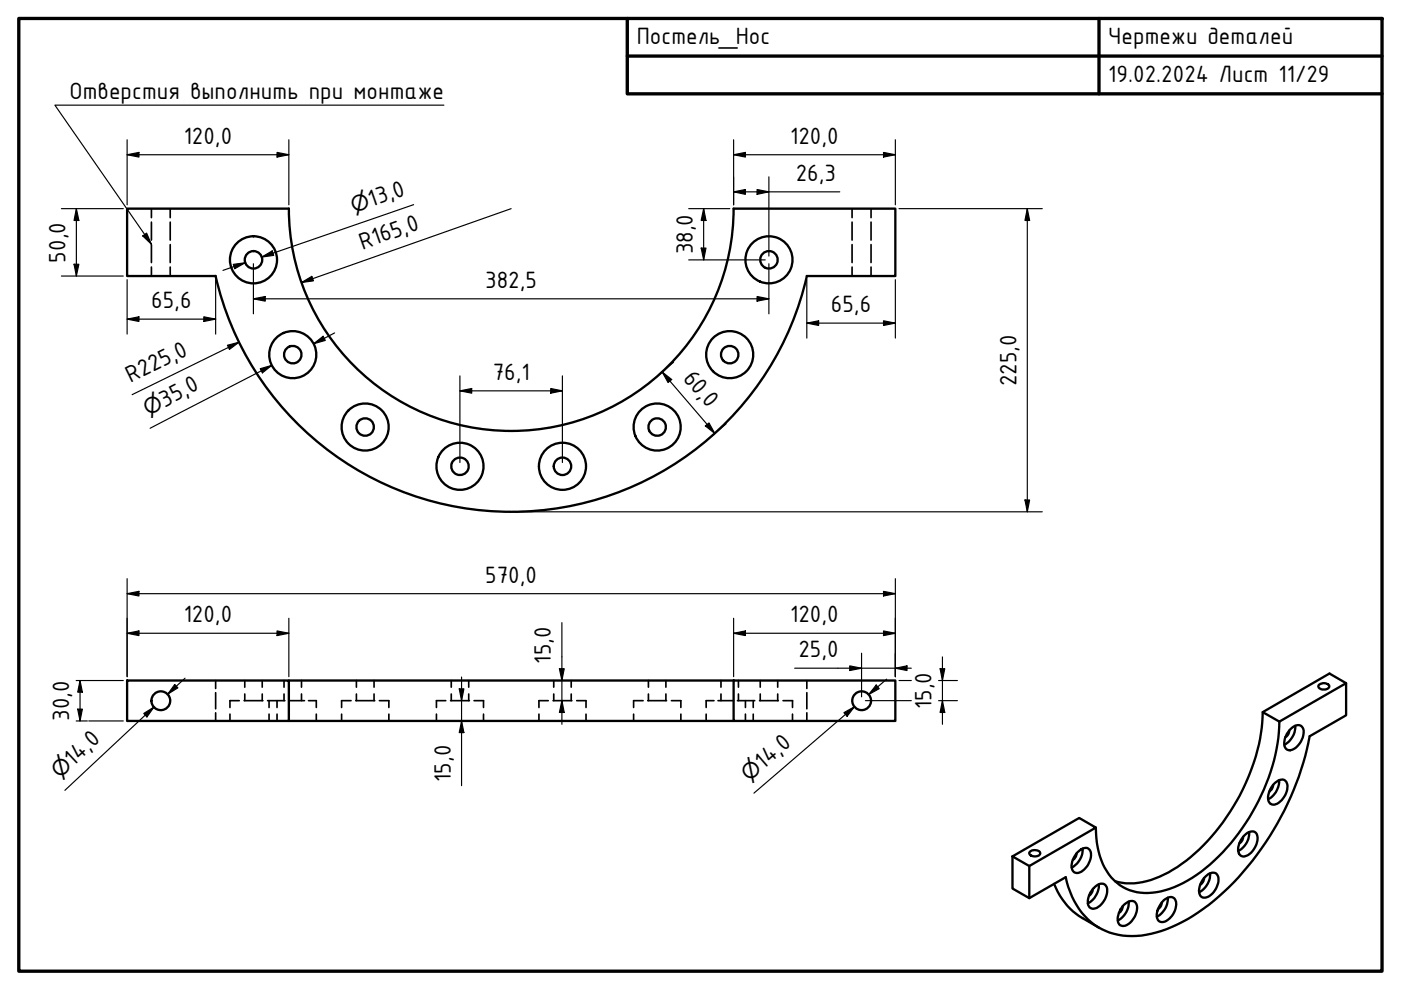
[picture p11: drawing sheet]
<svg xmlns="http://www.w3.org/2000/svg" width="297mm" height="210mm" viewBox="0 0 297 210" stroke-linecap="round" stroke-linejoin="round" font-family="sans-serif">
<!-- layer: Hidden (ISO) -->
<g fill="none" stroke="#000" stroke-width=".35">
<path d="M32.1 44.2v1.9M32.1 47.1v3.8M32.1 51.9v3.8M32.1 56.6v1.9M36.1 44.2v1.9M36.1 47.1v3.8M36.1 51.9v3.8M36.1 56.6v1.9M180.7 44.2v1.9M180.7 47.1v3.8M180.7 51.9v3.8M180.7 56.6v1.9"/>
<path d="M184.7 44.2v1.9M184.7 47.1v3.8M184.7 51.9v3.8M184.7 56.6v1.9M45.7 144.3v1.7M45.7 146.9v3.4M45.7 151.1v1.8M48.8 151.4v1.5M50.7 148.6h-1.9v1.4M51.8 148.6h3.9M51.9 144.3v1.4M51.9 147.1v1.5"/>
<path d="M55.6 144.3v1.4M55.6 147.1v1.5M56.7 148.6h3.7M57 148.6v1.4M57 151.4v1.5M58.7 148.6v1.4M58.7 151.4v1.5M60.2 144.3v1.4M60.2 147.1v1.5M61.2 148.6h3.4M63.9 144.3v1.4M63.9 147.1v1.5"/>
<path d="M65.4 148.6h1.7v1.4M67.1 151.4v1.5M72.4 151.4v1.5M74.4 148.6h-2v1.4M75.4 148.6h4M75.6 144.3v1.4M75.6 147.1v1.5M79.3 144.3v1.4M79.3 147.1v1.5M80.4 148.6h2v1.4M82.4 151.4v1.5M92.5 151.4v1.5"/>
<path d="M94.5 148.6h-2v1.4M95.5 148.6h4M95.7 144.3v1.4M95.7 147.1v1.5M99.4 144.3v1.4M99.4 147.1v1.5M100.5 148.6h2v1.4M102.5 151.4v1.5M114.3 151.4v1.5M116.2 148.6h-1.9v1.4M117.3 148.6h3.9M117.4 144.3v1.4"/>
<path d="M117.4 147.1v1.5M121.1 144.3v1.4M121.1 147.1v1.5M122.3 148.6h1.9v1.4M124.2 151.4v1.5M134.3 151.4v1.5M136.3 148.6h-2v1.4M137.3 148.6h4M137.5 144.3v1.4M137.5 147.1v1.5M141.2 144.3v1.4M141.2 147.1v1.5"/>
<path d="M142.3 148.6h2.1v1.4M144.4 151.4v1.5M149.7 151.4v1.5M151.4 148.6h-1.7v1.4M152.2 148.6h3.3M152.9 144.3v1.4M152.9 147.1v1.5M156.4 148.6h3.6M156.6 144.3v1.4M156.6 147.1v1.5M158 148.6v1.4M158 151.4v1.5"/>
<path d="M159.7 148.6v1.4M159.7 151.4v1.5M161 148.6h4M161.2 144.3v1.4M161.2 147.1v1.5M164.9 144.3v1.4M164.9 147.1v1.5M166 148.6h2v1.4M168 151.4v1.5M171.1 144.3v1.7M171.1 146.9v3.4M171.1 151.1v1.8"/>
</g>
<!-- layer: Visible (ISO) -->
<g fill="none" stroke="#000" stroke-width=".49">
<path d="M45.7 58.5a64.3 64.3 0 0 0 62.7 50 64.3 64.3 0 0 0 62.7-50M61.2 44.2h-34.2v14.3h18.7M61.2 44.2a47.1 47.1 0 0 0 47.2 47.2 47.1 47.1 0 0 0 47.1-47.2M155.5 44.2h34.3v14.3h-18.7M27 144.3h34.2v8.6h-34.2zM61.2 152.9h94.3M61.2 144.3h94.3M155.5 144.3h34.3v8.6h-34.3zM267.7 151a42.5 42.5 0 0 1-9.2 24.4 31.7 31.7 0 0 1-14.5 11.2 12.6 12.6 0 0 1-7.6 .2M271.3 153l-3.6-2 14.2-8.2 3.5 2.1v6.8l-7.7 4.4a61.6 61.6 0 0 1-21.4 35.8 29.2 29.2 0 0 1-15.3 6.5 13.5 13.5 0 0 1-14.1-9.3l-.9-3.1-7.8 4.4-3.5-2v-6.8M271.3 153a43.3 43.3 0 0 1-13 28.6 25.4 25.4 0 0 1-13 7.6 10 10 0 0 1-11.8-6.8l-.9-3.8-.3-3.1M273.3 154.9l-.3 .9-.5 .5"/>
<path d="M273.6 154.6a1.74 1.74 0 0 1 2.4-.5 3.3 3.3 0 0 1-.7 3.8 1.87 1.87 0 0 1-2.7 .8 3.3 3.3 0 0 1 .7-3.8zM274.6 153.9a4.3 4.3 0 0 1-2.3 4M279.6 145.2a1.48 1.48 0 0 1 2.2 .3 1.33 1.33 0 0 1-2.3 0zM285.4 144.9l-14.1 8.1M229.6 179.9a4.4 4.4 0 0 1-2.4 4M263.6 177.4l-.2 .7-.7 .7M263.9 177.1a1.52 1.52 0 0 1 2.6-.2 4.1 4.1 0 0 1-2.8 4.7 1.59 1.59 0 0 1-1.1-2.4l.5-1.2zM264.8 176.4a4.3 4.3 0 0 1-2.3 4M269.9 166.4l-.3 1-.5 .5M270.1 166.2a1.81 1.81 0 0 1 2.5-.6 3.1 3.1 0 0 1-.6 3.7 2.03 2.03 0 0 1-2.8 1 3.5 3.5 0 0 1 .9-4.1zM271.2 165.4a4.4 4.4 0 0 1-2.3 4M214.7 181.6l14.1-8.2 3.5 2.1-14.1 8.1z"/>
<path d="M218.2 183.6v6.8M218.3 180.7a1.54 1.54 0 0 1 2.2 .1 1.11 1.11 0 0 1-1.7 .7l-.5-.4zM223.5 187.4a14.5 14.5 0 0 0 6 7.3l3.5 2M228.2 180.9l-.1 .7-.6 .7M228.4 180.8a2.21 2.21 0 0 1 2.3-.9 2.35 2.35 0 0 1 .2 3.1 3.1 3.1 0 0 1-2.8 2.1 1.67 1.67 0 0 1-.8-2.4zM231.7 188.5l-.2 .7-.6 .7M232.2 188a1.38 1.38 0 0 1 1.4-.7 1.38 1.38 0 0 1 1.1 1.2 4.2 4.2 0 0 1-2.7 4.2 1.27 1.27 0 0 1-1.4-1.8 4.4 4.4 0 0 1 1.6-2.9zM233 187.5a4.4 4.4 0 0 1-2.4 4M238 192.2l-.1 .7-.7 .7M238.3 191.8a1.68 1.68 0 0 1 2.5-.4 3.7 3.7 0 0 1-1.4 4.4 1.33 1.33 0 0 1-1.4 .5 1.33 1.33 0 0 1-1-1.2 4.4 4.4 0 0 1 1.3-3.3zM239.3 191.2a4.4 4.4 0 0 1-2.3 4M246.3 191.3l-.1 .8-.7 .6"/>
<path d="M246.7 190.9a1.57 1.57 0 0 1 2.4-.2 3.8 3.8 0 0 1-2.7 4.8 1.6 1.6 0 0 1-1-2.5l.6-1.1zM247.6 190.3a4.2 4.2 0 0 1-2.3 4M255.3 186.2l-.2 .7-.6 .7M255.5 185.9a1.8 1.8 0 0 1 2.5-.6 3.5 3.5 0 0 1-1.2 4.4 1.36 1.36 0 0 1-1.5 .6 1.36 1.36 0 0 1-1.1-1.1 4.2 4.2 0 0 1 1.3-3.3zM256.6 185.2a4.4 4.4 0 0 1-2.4 4"/>
<circle cx="53.7" cy="55.1" r="5"/>
<circle cx="53.7" cy="55.1" r="1.85"/>
<circle cx="163" cy="55.1" r="1.85"/>
<circle cx="163" cy="55.1" r="5"/>
<circle cx="62.1" cy="75.2" r="1.85"/>
<circle cx="62.1" cy="75.2" r="5"/>
<circle cx="154.7" cy="75.2" r="1.85"/>
<circle cx="154.7" cy="75.2" r="5"/>
<circle cx="77.4" cy="90.5" r="1.85"/>
<circle cx="77.4" cy="90.5" r="5"/>
<circle cx="97.5" cy="98.9" r="1.85"/>
<circle cx="97.5" cy="98.9" r="5"/>
<circle cx="119.3" cy="98.9" r="1.85"/>
<circle cx="119.3" cy="98.9" r="5"/>
<circle cx="139.3" cy="90.5" r="1.85"/>
<circle cx="139.3" cy="90.5" r="5"/>
<circle cx="34.1" cy="148.6" r="1.99"/>
<circle cx="182.7" cy="148.6" r="1.99"/>
</g>
<!-- layer: Border (ISO) -->
<path d="M4 3.9h289v202h-289zM133 3.9v16h160M133 11.9h160M233 3.9v16" fill="none" stroke="#000" stroke-width=".71"/>
<!-- layer: Dimension (ISO) -->
<g fill="none" stroke="#000" stroke-width=".25">
<path d="M27 32.8l2.5-.5v1zM27 32.8h34.2M27 29.6v13.8M58.7 32.3l2.5 .5-2.5 .5zM61.2 29.6v13.8M155.5 32.8l2.5-.5v1zM155.5 32.8h34.3M155.5 29.6v13.8M163 37.5v16.8M187.3 32.3l2.5 .5-2.5 .5zM189.8 29.6v13.8M13 58.5h13.1"/>
<path d="M13 44.2h13.1M15.7 56h1l-.5 2.5zM16.2 44.2l.5 2.5h-1zM16.2 44.2v14.3M27 59.3v11.5M45.7 59.3v11.5M49.5 56.1l2.5-.4-2.2 1.3zM52 55.7l-4.7 1.6M53.7 55.9v10.6M55.5 54.5l2.2-1.3 .3 1zM63.9 59.9l2.2-1.3 .4 .9zM87.7 43.4l-32.2 11.1"/>
<path d="M108.4 44.2l-44.5 15.7M146 44.2h8.7M146 55.1h16.2M148.7 52.6h1l-.5 2.5zM149.2 44.2l.5 2.5h-1zM149.2 44.2v10.9M155.5 40.7l2.5-.5v1zM155.5 40.7h22.5M160.5 40.2l2.5 .5-2.5 .5zM163 55.9v10.6M171.1 59.3v12.4M189.8 59.3v12.4"/>
<path d="M190.6 44.2h30.4M217.8 44.2l.5 2.5h-1zM217.8 44.2v64.3M27 67.7l2.5-.5v1zM27 67.7h18.7M43.2 67.2l2.5 .5-2.5 .5zM48.2 73.2l2.5-.6-2.1 1.5zM50.7 72.6l-22.7 11.1M53.7 63.4l2.5-.5v1zM53.7 63.4h109.3M55.2 78.2l2.4-.7-2 1.6zM57.6 77.5l-25.8 13.3"/>
<path d="M66.5 72.9l2-1.6 .5 .9zM70.9 70.6l-4.4 2.3M97.5 79.7v18.4M119.2 79.7v18.4M140.4 78.9l2 1.6-.8 .6zM140.4 78.9l11.2 13M142.8 76.8l-3.1 2.7M160.5 62.9l2.5 .5-2.5 .5zM171.1 68.5l2.5-.5v1zM171.1 68.5h18.7M187.3 68l2.5 .5-2.5 .5zM97.5 82.9l2.5-.5v1z"/>
<path d="M97.5 82.9h21.7M116.8 82.4l2.4 .5-2.4 .5zM149.5 90.3l.8-.6 1.3 2.2zM154 89.9l-3.2 2.6M109.2 108.5h111.8M217.3 106h1l-.5 2.5zM27 134.3l2.5-.5v1zM27 125.9l2.5-.5v1zM27 122.7v20.8M27 134.3h34.2M27 125.9h162.8M58.7 133.8l2.5 .5-2.5 .5z"/>
<path d="M61.2 131.1v12.4M119.1 132v21.6M155.5 134.3l2.5-.5v1zM155.5 131.1v12.4M155.5 134.3h34.3M182.7 138.5v9.2M187.3 133.8l2.5 .5-2.5 .5zM187.3 125.4l2.5 .5-2.5 .5zM189.8 122.7v20.8M199.8 139.3v14.3M16.2 144.3h9.9M16.2 152.9h2.3"/>
<path d="M16.5 150.4h1l-.5 2.5zM17 144.3l.5 2.5h-1zM17 144.3v8.6M18.8 152.9h7.3M30.5 151.3l2.1-1.4-1.4 2.1zM32.6 149.9l-18.8 17.7M37 145.1l.7 .7-2.1 1.4zM39.2 143.8l-3.6 3.4M97.4 146.1h1l-.5 2.5zM97.9 152.9l.5 2.4h-1zM97.9 143.5v23.1M118.6 141.8h1l-.5 2.5z"/>
<path d="M119.1 148.6l.5 2.5h-1zM168.5 141.7h24.7M178.9 151.1l2.3-1.2-1.6 2zM180.2 141.2l2.5 .5-2.5 .5zM181.2 149.9l-21.4 18.3M183.5 148.6h9.7M185.8 145.2l.6 .8-2.2 1.2zM188 144l-3.8 3.2M189.8 141.7l2.5-.5v1zM190.6 144.3h2.6M199 144.3h4M199 148.6h4"/>
<path d="M199.3 141.8h1l-.5 2.5zM199.8 148.6l.5 2.5h-1z"/>
</g>
<g fill="#000">
<path d="M27 32.8l2.5-.5v1zM58.7 32.3l2.5 .5-2.5 .5zM155.5 32.8l2.5-.5v1zM187.3 32.3l2.5 .5-2.5 .5zM15.7 56h1l-.5 2.5zM16.2 44.2l.5 2.5h-1zM49.5 56.1l2.5-.4-2.2 1.3zM55.5 54.5l2.2-1.3 .3 1zM63.9 59.9l2.2-1.3 .4 .9zM148.7 52.6h1l-.5 2.5zM149.2 44.2l.5 2.5h-1zM155.5 40.7l2.5-.5v1z"/>
<path d="M160.5 40.2l2.5 .5-2.5 .5zM217.8 44.2l.5 2.5h-1zM27 67.7l2.5-.5v1zM43.2 67.2l2.5 .5-2.5 .5zM48.2 73.2l2.5-.6-2.1 1.5zM55.2 78.2l2.4-.7-2 1.6zM53.7 63.4l2.5-.5v1zM66.5 72.9l2-1.6 .5 .9zM160.5 62.9l2.5 .5-2.5 .5zM171.1 68.5l2.5-.5v1zM187.3 68l2.5 .5-2.5 .5zM97.5 82.9l2.5-.5v1z"/>
<path d="M116.8 82.4l2.4 .5-2.4 .5zM140.4 78.9l2 1.6-.8 .6zM149.5 90.3l.8-.6 1.3 2.2zM217.3 106h1l-.5 2.5zM27 134.3l2.5-.5v1zM27 125.9l2.5-.5v1zM58.7 133.8l2.5 .5-2.5 .5zM155.5 134.3l2.5-.5v1zM187.3 133.8l2.5 .5-2.5 .5zM187.3 125.4l2.5 .5-2.5 .5zM16.5 150.4h1l-.5 2.5zM17 144.3l.5 2.5h-1z"/>
<path d="M30.5 151.3l2.1-1.4-1.4 2.1zM37 145.1l.7 .7-2.1 1.4zM97.4 146.1h1l-.5 2.5zM97.9 152.9l.5 2.4h-1zM118.6 141.8h1l-.5 2.5zM119.1 148.6l.5 2.5h-1zM178.9 151.1l2.3-1.2-1.6 2zM180.2 141.2l2.5 .5-2.5 .5zM185.8 145.2l.6 .8-2.2 1.2zM189.8 141.7l2.5-.5v1zM199.3 141.8h1l-.5 2.5zM199.8 148.6l.5 2.5h-1z"/>
</g>
<!-- layer: Symbol (ISO) -->
<path d="M94.1 22.3h-82.5l20.5 29.5M30.3 50l.8-.6 1 2.4z" fill="none" stroke="#000" stroke-width=".25"/>
<path d="M30.3 50l.8-.6 1 2.4z" fill="#000"/>
<g font-size="5.4">
<text x="135" y="9.3">Постель_Нос</text>
<text x="235" y="9.4">Чертежи деталей</text>
<text x="235" y="17.4">19.02.2024 Лист 11/29</text>
<text x="14.7" y="21">Отверстия выполнить при монтаже</text>
<text x="38.9" y="30.5">120,0</text>
<text x="167.5" y="30.5">120,0</text>
<text x="168.7" y="38.4">26,3</text>
<text x="78.7" y="43.9" transform="rotate(-19 78.7 43.9)">13,0</text>
<text x="76.8" y="52.9" transform="rotate(-19 76.8 52.9)">R165,0</text>
<text x="146.9" y="53.9" transform="rotate(-90 146.9 53.9)">38,0</text>
<text x="13.9" y="55.7" transform="rotate(-90 13.9 55.7)">50,0</text>
<text x="32" y="65.4">65,6</text>
<text x="102.9" y="61.1">382,5</text>
<text x="176.1" y="66.2">65,6</text>
<text x="27.7" y="81.2" transform="rotate(-26 27.7 81.2)">R225,0</text>
<text x="104.5" y="80.6">76,1</text>
<text x="144.6" y="80.3" transform="rotate(49 144.6 80.3)">60,0</text>
<text x="215.5" y="81.9" transform="rotate(-90 215.5 81.9)">225,0</text>
<text x="34.9" y="86.4" transform="rotate(-27 34.9 86.4)">35,0</text>
<text x="102.9" y="123.6">570,0</text>
<text x="38.9" y="132">120,0</text>
<text x="167.5" y="132">120,0</text>
<text x="116.8" y="140.7" transform="rotate(-90 116.8 140.7)">15,0</text>
<text x="169.3" y="139.4">25,0</text>
<text x="14.6" y="152.9" transform="rotate(-90 14.6 152.9)">30,0</text>
<text x="197.5" y="150.4" transform="rotate(-90 197.5 150.4)">15,0</text>
<text x="15.5" y="162.6" transform="rotate(-43 15.5 162.6)">14,0</text>
<text x="95.6" y="165.8" transform="rotate(-90 95.6 165.8)">15,0</text>
<text x="161.8" y="163.2" transform="rotate(-41 161.8 163.2)">14,0</text>
</g>
<g font-size="4.6">
<text x="75" y="45.2" transform="rotate(-19 75 45.2)">⌀</text>
<text x="31.4" y="88.2" transform="rotate(-27 31.4 88.2)">⌀</text>
<text x="12.7" y="165.2" transform="rotate(-43 12.7 165.2)">⌀</text>
<text x="158.9" y="165.8" transform="rotate(-41 158.9 165.8)">⌀</text>
</g>
</svg>
